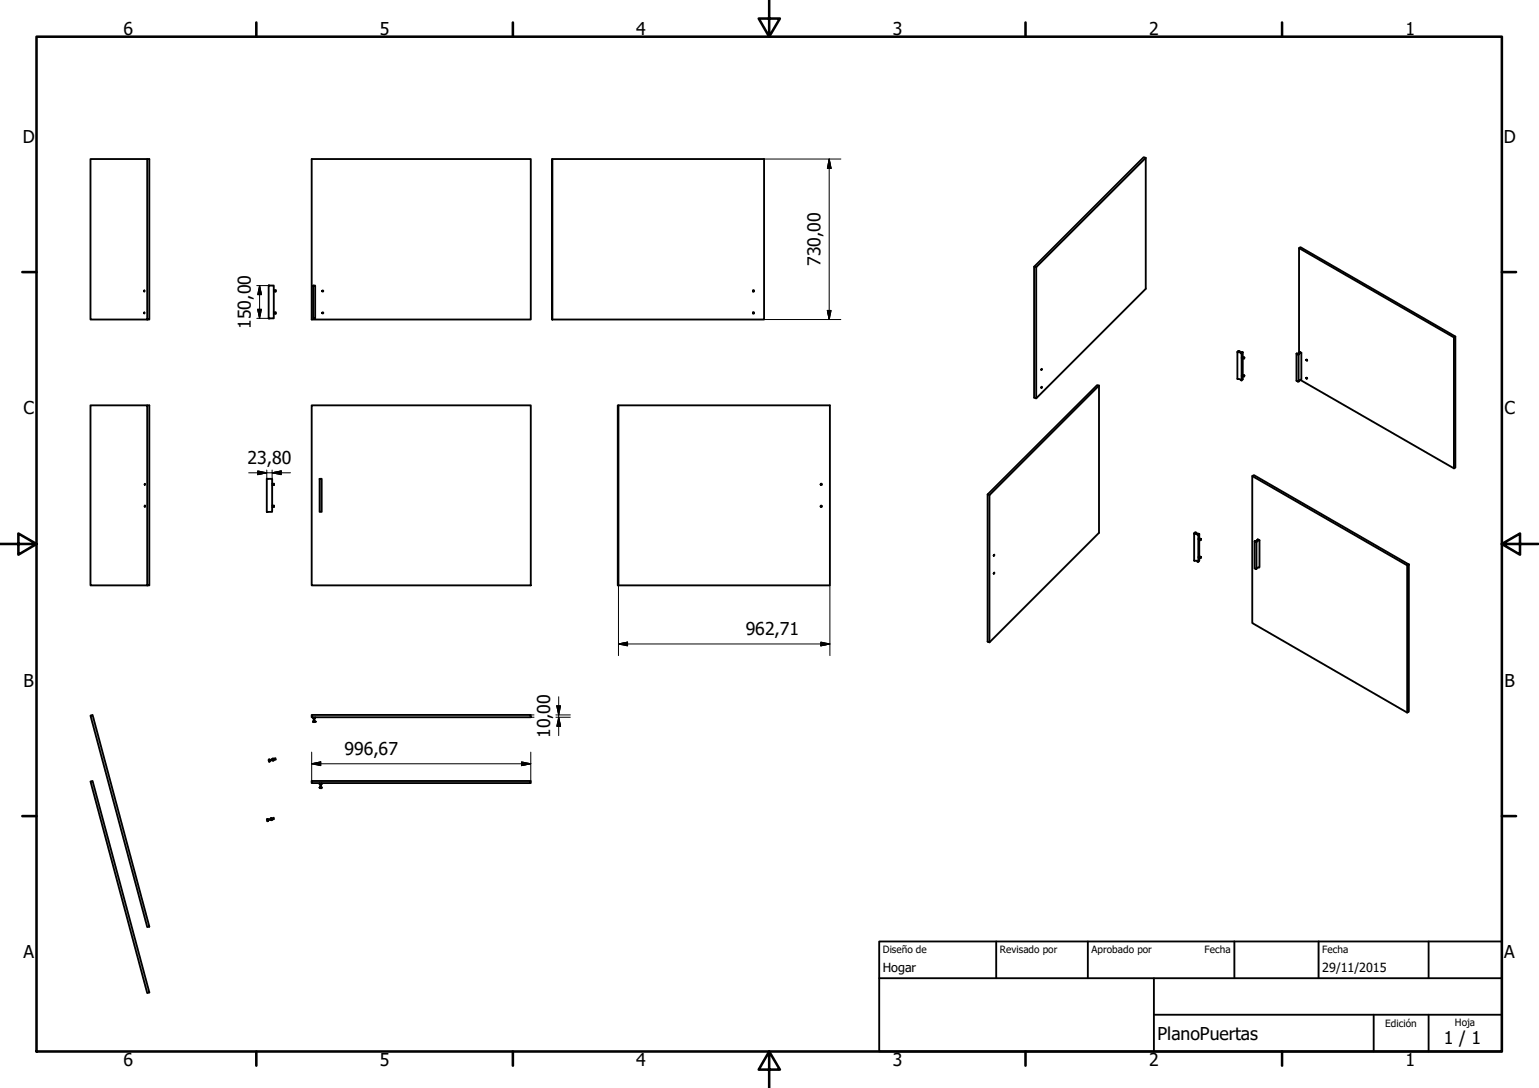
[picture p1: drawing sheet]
<svg xmlns="http://www.w3.org/2000/svg" width="420mm" height="297mm" viewBox="0 0 420 297" stroke-linecap="round" stroke-linejoin="round" font-family="sans-serif">
<!-- layer: Visible (ISO) -->
<g fill="none" stroke="#000" stroke-width=".51">
<path d="M24.7 43.4h15.5v43.8h-15.5zM40.2 43.4h.6v43.8h-.6M85.1 43.4h59.8v43.8h-59.8zM150.7 43.4l.1 43.8zM150.8 43.4h57.8v43.8h-57.8M312.8 43.1l-29.9 29.8v35.9l-.6-.2v-35.8l29.9-29.9 .6 .2v35.8l-29.9 29.9M39.4 79.2v.4zM73.3 78h1.4v8.9h-1.4zM74.7 79.2l.6 .1-.1 .3h-.5M85.5 78h.5v8.9h-.5zM205.6 79.3v.3M282.3 72.8l.6 .1"/>
<path d="M354.6 67.7l42.3 24.4M39.4 85.3v.3zM74.7 85.3h.6l-.1 .3h-.5M205.6 85.3v.3M337.8 96.1l.1 7.4M337.9 96.1l.2-.3 .5 .3 .7 .1M337.9 96.1h.1M337.9 96.1l1.1 .4M339.3 96.2l-.3 .3v7.4l-.4-.3-.7-.1M339.3 96.2v1.3M339.3 97.8v4.5M339.7 97.6l-.5-.2-.2 .1v.3l.6 .1"/>
<path d="M353.9 96.6v7.3l.4 .3 .2-.1M354.5 96.7l-.2 .1-.4-.2 .7-.2 .3-.3 .4 .2v7.3l-.7 .2-.1 .3M354.5 96.7v7.4M354.6 96.3v-28.6l.4-.2 42.3 24.4v35.8l-.4 .2M355.3 96.3l-.7 .2-.1 .2M356.6 98.2l.3 .1-.1 .2zM397.3 91.9l-.4 .2v35.8l-41.9-24.2M24.7 110.7h15.5v49.1h-15.5zM40.2 110.7h.6v49.1h-.6M85.1 110.7h59.8v49.1h-59.8zM168.7 110.7h.1v49.1h-.1zM168.8 110.7h57.8v49.1h-57.8"/>
<path d="M284.4 105.6v.4zM284.4 100.7l.1 .1-.2 .2zM300 105.3l-29.9 29.9v40.2l-.5-.2v-40.2l29.9-29.9 .5 .2v40.2l-29.9 29.9M337.9 103.5h.1M339.3 102.7v.9l-.3 .3M339.7 102.5l-.5-.2-.2 .1v.3l.6 .1M39.5 138.1l.1 .3zM39.6 132.1l-.1 .3zM72.8 130.7h1.5v9h-1.5zM74.3 138h.5v.4h-.5M74.3 132.1h.5v.3h-.5M87.2 130.7h.6v9h-.6z"/>
<path d="M224.2 132.1v.3M224.2 138.1v.3M269.6 135l.5 .2M341.9 130l42.3 24.4M271.3 151.5l.2-.1-.1 .4zM271.3 156.4l.2-.1-.1 .3zM326 153h.1M326 145.7l.1 7.4h.5l.6 .3v-7.4l.2-.2M327.4 145.8l-.8-.1-.1-.3-.5 .2 1.2 .4M327.4 145.8v1.2M327.4 147.4v4.5M327.4 152.3v.8l-.2 .3"/>
<path d="M327.8 152.1l.1 .1-.2 .2zM327.8 147.2h.1l-.2 .3zM327.9 152h-.7v.2l.5 .2M327.9 147.1h-.7v.2l.5 .2M342.5 147.8v7.4l.5 .1M343 147.9l-.5-.1 .6-.2 .3-.4 .5 .3v7.4l-.9 .3M343 155.2v.1M343 147.9v7.3M343.9 147.5l-.6 .1-.3 .3M384.2 154.4l.4-.3v40.2l-.4 .2zM384.6 154.1l-42.3-24.4-.4 .3v40.1l42.3 24.4M24.7 195.4l.6-.2 15.5 57.8-.6 .1z"/>
<path d="M85.1 195.2h59.8v.6h-59.8zM85.5 195.8v.2M85.5 197.1l.1 .1M85.5 196h.1M85.5 196.1l.2 .4-.2 .4M85.5 196.9v.1M86 196.1l-.1 .4 .1 .5M86 195.8v.2M86 197.1l-.5 .1M86 196h.1M24.7 213.3l.6-.1 15.5 57.7-.6 .2zM73.5 207.4l-.1 .5h.2"/>
<path d="M73.6 207.8v.1M74.3 207.1l-.3 .3h-.5M74.4 207.1h.2l.1 .5-.2 .1M74.5 207.6h-.5l-.3 .3M74.6 207.2l.6-.2 .1 .4-.6 .1M85.1 213.2h59.8v.6h-59.8zM87.2 215l.1 .1M87.2 214l.2 .5-.1 .4M87.2 213.8v.2M87.2 215v.1M87.3 215h-.1M87.4 215.2h.4"/>
<path d="M87.8 215h.1M87.8 214.1l-.2 .4 .2 .4M87.8 215l-.1 .1M87.8 214v.1M87.8 213.8v.2M87.8 215v.1M72.8 223.8l.4 .4M73 223.6l-.1 .2M73.9 223.4l-.4 .3-.4-.1M73.9 223.4l.2-.1 .2 .6-.2 .1M74 223.9l-.5-.1-.3 .3M74 223.9h.1"/>
<path d="M74.2 223.4l.5-.1 .1 .3-.6 .2"/>
<circle cx="88.1" cy="79.5" r=".16"/>
<circle cx="205.7" cy="79.5" r=".18"/>
<circle cx="88.1" cy="85.4" r=".16"/>
<circle cx="205.7" cy="85.4" r=".18"/>
<circle cx="339.7" cy="97.8" r=".14"/>
<circle cx="339.7" cy="102.7" r=".14"/>
<circle cx="356.7" cy="103.3" r=".15"/>
<circle cx="224.2" cy="138.2" r=".19"/>
<circle cx="224.2" cy="132.2" r=".19"/>
</g>
<g fill="#000">
<circle cx="73.3" cy="78" r=".25"/>
<circle cx="73.3" cy="86.9" r=".25"/>
<circle cx="338.2" cy="95.9" r=".25"/>
<circle cx="354.5" cy="96.8" r=".25"/>
<circle cx="354.7" cy="96.2" r=".25"/>
<circle cx="354.5" cy="104.1" r=".25"/>
<circle cx="72.8" cy="130.7" r=".25"/>
<circle cx="72.8" cy="139.7" r=".25"/>
<circle cx="326.1" cy="145.7" r=".25"/>
<circle cx="326.4" cy="145.4" r=".25"/>
<circle cx="342.6" cy="147.8" r=".25"/>
<circle cx="343.3" cy="147.4" r=".25"/>
<circle cx="85.5" cy="197" r=".25"/>
<circle cx="86" cy="197" r=".25"/>
<circle cx="73.4" cy="207.4" r=".25"/>
<circle cx="73" cy="223.6" r=".25"/>
</g>
<!-- layer: Border (ISO) -->
<g fill="none" stroke="#000" stroke-width=".7">
<path d="M10 10h400v277.1h-400zM70 6.1v3.9M140 6.1v3.9M210 0v10l-2.9-4.9h5.8l-2.9 4.9M280 6.1v3.9M350 6.1v3.9M6.1 74.3h3.9M410 74.3h3.9M0 148.5h10l-5-2.8v5.7l5-2.9M410 148.5l5 2.9v-5.7l-5 2.8h10M6.1 222.8h3.9M410 222.8h3.9"/>
<path d="M70 287.1v3.8M140 287.1v3.8M210 287.1l2.9 4.9h-5.8l2.9-4.9v9.9M280 287.1v3.8M350 287.1v3.8"/>
</g>
<!-- layer: Title (ISO) -->
<path d="M240 257h170v30.1h-170zM272 257v10.1M297 257v10.1M337 257v10.1M360 257v10.1M390 257v10.1M240 267.1h170M315 277h95M315 267.1v20M375 277v10.1M390 277v10.1" fill="none" stroke="#000" stroke-width=".51"/>
<!-- layer: Dimension (ISO) -->
<g fill="none" stroke="#000" stroke-width=".27">
<path d="M208.6 43.4h21M226.4 43.4l.5 2.6h-1zM226.4 43.4v43.8M70.1 78h3.2M70.9 78l.5 2.4h-1zM70.9 78v8.9M70.1 86.9h3.2M70.4 84.4h1l-.5 2.5zM208.6 87.2h21M225.9 84.8h1l-.5 2.4zM67.9 129.1h11.4M70.4 128.6l2.4 .5-2.4 .5z"/>
<path d="M72.8 128.3v2.4M74.3 129.1l2.5-.5v1zM74.3 128.3v2.4M168.8 159.8v19.2M226.6 159.8v19.2M168.8 175.8l2.5-.5v1zM168.8 175.8h57.8M224.1 175.3l2.5 .5-2.5 .5zM144.9 195.8h.9M144.9 195.2h.9M151.8 195.8h3.9M151.8 195.2h3.9"/>
<path d="M152 192.7h1l-.5 2.5zM152.5 195.8l.5 2.5h-1zM152.5 190.2v10.6M85.1 208.5l2.5-.5v1zM85.1 208.5h59.8M85.1 205.3v7.9M142.4 208l2.5 .5-2.5 .5zM144.9 205.3v7.9"/>
</g>
<g fill="#000" stroke="#000" stroke-width=".27">
<path d="M226.4 43.4l.5 2.6zM226.4 43.4l.5 2.6h-1zM70.4 84.4l.5 2.5zM70.4 84.4h1l-.5 2.5zM70.9 78l.5 2.4zM70.9 78l.5 2.4h-1zM225.9 84.8l.5 2.4zM225.9 84.8h1l-.5 2.4zM70.4 129.6l2.4-.5zM70.4 128.6l2.4 .5-2.4 .5zM74.3 129.1l2.5-.5zM74.3 129.1l2.5-.5v1z"/>
<path d="M168.8 175.8l2.5-.5zM168.8 175.8l2.5-.5v1zM224.1 176.3l2.5-.5zM224.1 175.3l2.5 .5-2.5 .5zM152 192.7l.5 2.5zM152 192.7h1l-.5 2.5zM152.5 195.8l.5 2.5zM152.5 195.8l.5 2.5h-1zM85.1 208.5l2.5-.5zM85.1 208.5l2.5-.5v1zM142.4 209l2.5-.5zM142.4 208l2.5 .5-2.5 .5z"/>
</g>
<g font-size="4.8">
<text x="33.7" y="9.6">6</text>
<text x="103.7" y="9.6">5</text>
<text x="173.7" y="9.6">4</text>
<text x="243.7" y="9.6">3</text>
<text x="313.7" y="9.6">2</text>
<text x="383.7" y="9.6">1</text>
<text x="6.2" y="38.9">D</text>
<text x="410.5" y="38.9">D</text>
<text x="224" y="72.6" transform="rotate(-90 224 72.6)">730,00</text>
<text x="68.5" y="89.7" transform="rotate(-90 68.5 89.7)">150,00</text>
<text x="6.4" y="113.1">C</text>
<text x="410.7" y="113.1">C</text>
<text x="67.6" y="126.7">23,80</text>
<text x="203.6" y="173.5">962,71</text>
<text x="6.4" y="187.4">B</text>
<text x="410.7" y="187.4">B</text>
<text x="150.2" y="201.5" transform="rotate(-90 150.2 201.5)">10,00</text>
<text x="94" y="206.1">996,67</text>
<text x="6.4" y="261.7">A</text>
<text x="410.7" y="261.7">A</text>
<text x="316" y="283.8">PlanoPuertas</text>
<text x="394.2" y="285">1 / 1</text>
<text x="33.7" y="290.9">6</text>
<text x="103.7" y="290.9">5</text>
<text x="173.7" y="290.9">4</text>
<text x="243.7" y="290.9">3</text>
<text x="313.7" y="290.9">2</text>
<text x="383.7" y="290.9">1</text>
</g>
<g font-size="3.4">
<text x="241" y="265.4">Hogar</text>
<text x="361" y="265.5">29/11/2015</text>
</g>
<g font-size="2.7">
<text x="241" y="260.2">Diseño de</text>
<text x="273" y="260.1">Revisado por</text>
<text x="298" y="260.1">Aprobado por</text>
<text x="328.9" y="260.1">Fecha</text>
<text x="361" y="260.1">Fecha</text>
<text x="378.2" y="280.3">Edición</text>
<text x="397.2" y="280">Hoja</text>
</g>
</svg>
